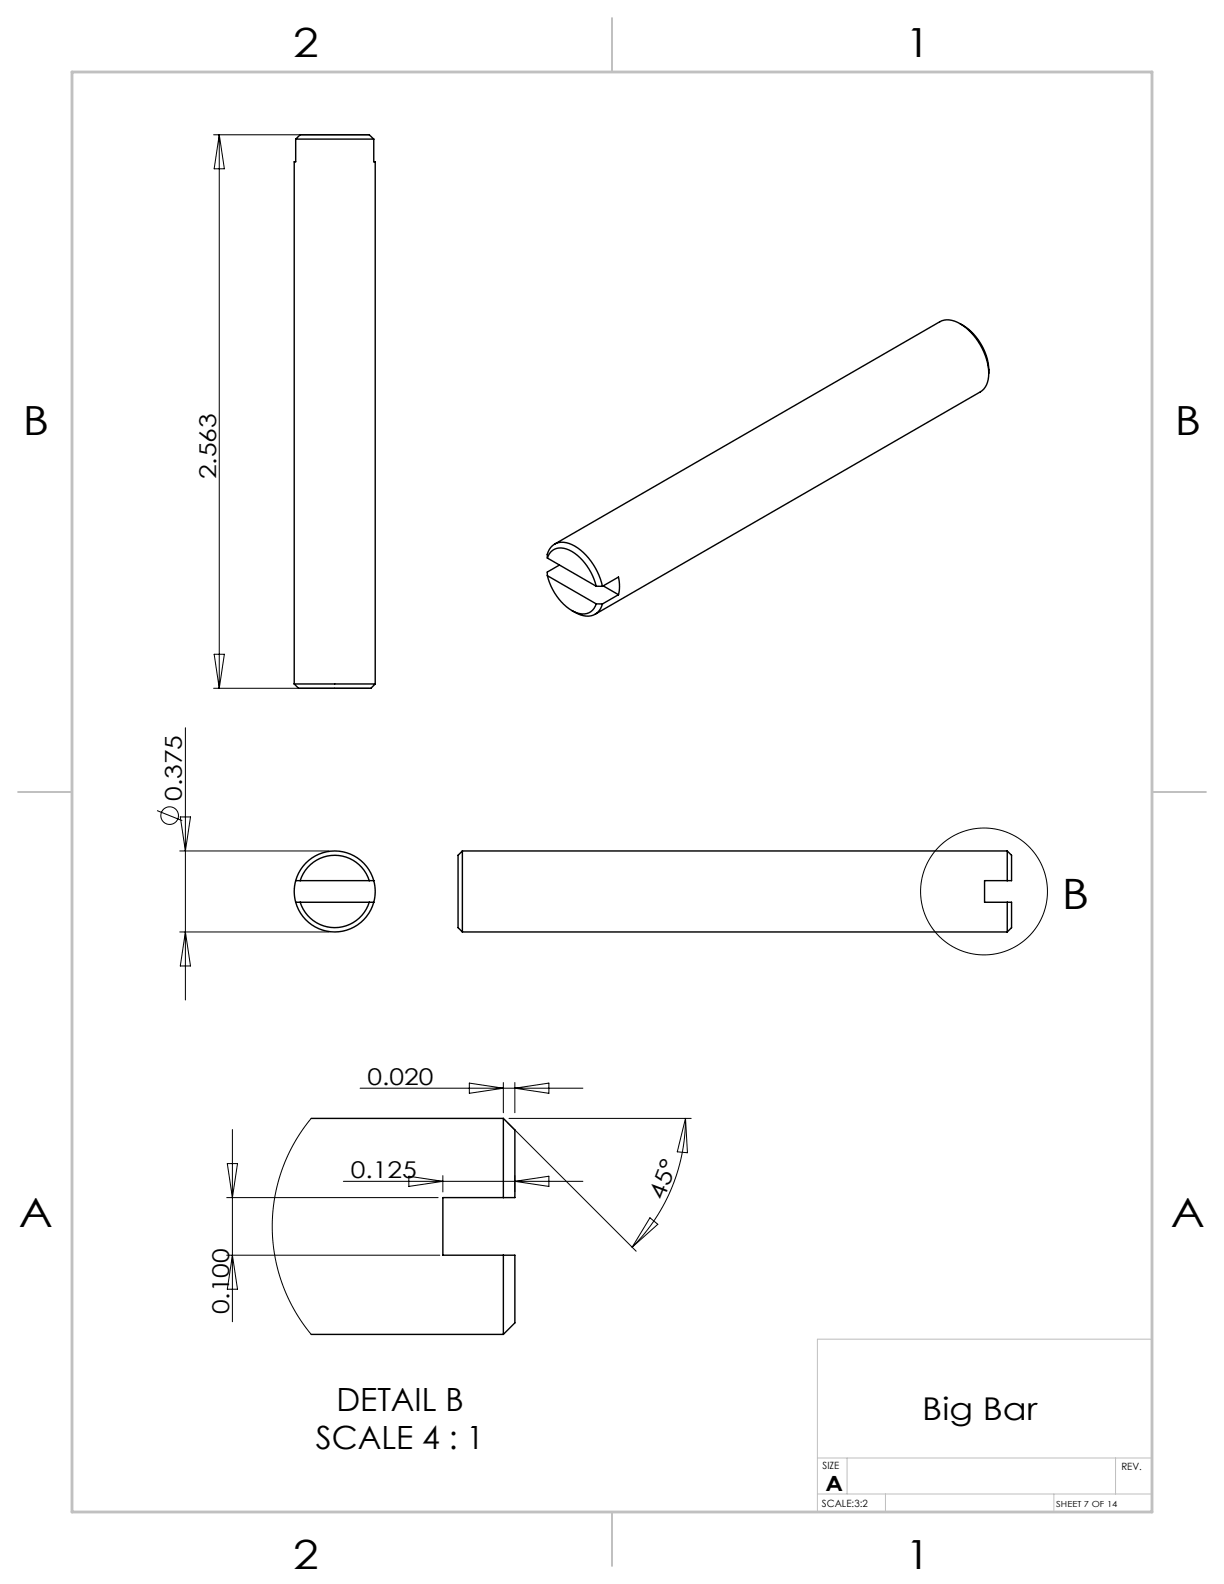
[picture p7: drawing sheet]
<svg xmlns="http://www.w3.org/2000/svg" width="216mm" height="279mm" viewBox="0 0 216 279" stroke-linecap="round" stroke-linejoin="round" font-family="sans-serif">
<g fill="none" stroke="#000" stroke-width=".18">
<path d="M37.7 23.8h27.5M38.7 23.8v97.6M38.7 23.8l.9 6h-1.8zM37.8 115.4h1.8l-.9 6zM32.7 128.4v48M37.7 121.4h27.5M27.7 143l4.4 1.8M31.7 150.1h26.3M31.8 144.1h1.8l-.9 6zM31.7 164.4h26.3M32.7 164.4l.9 6h-1.8zM41 199.2v33.9"/>
<path d="M54.9 197.3l-1.6 2.1-1.3 2-1.2 2.3-1 2.4-.8 2.5-.5 2.6-.4 2.6-.1 2.4 .1 2.6 .4 2.6 .5 2.6 .8 2.5 1 2.4 1.2 2.3 1.3 2.1 1.6 2.1M63.5 191.9h39.3M82.8 191l6 .9-6 .9zM88.8 190.9v5.4M89.5 198l22.7 22.7M89.8 197.3h32.1M90.8 190.9v5.4M90.8 191.9l6-.9v1.8zM120.9 197.3l.4 6-1.8-.1zM120.9 197.3a32.1 32.1 0 0 1-9.4 22.7M40 211.2h37.3M40.1 205.2h1.8l-.9 6z"/>
<path d="M60.6 208.4h42.2M72.1 207.5l6 .9-6 .9zM78.1 207.4v2.8M90.8 207.4v2.8M90.8 208.4l6-.9v1.8zM114.6 214.8l1.4 1.2-4.5 4zM40 221.4h37.6M41 221.4l.9 6h-1.8z"/>
<circle cx="29.9" cy="143.9" r="1.56"/>
<circle cx="173.6" cy="157.2" r="11.2"/>
</g>
<path d="M203.2 236.2h-59v30.5M144.2 257.2h59M149.4 257.2v6.3M196.8 257.2v6.3M144.2 263.5h59M156.2 263.5v3.2M185.9 263.5v3.2" fill="none" stroke="#c0c0c0" stroke-width=".18"/>
<path d="M107.9 3.2v9.5M3.2 139.7h9.5M203.2 139.7h9.5M107.9 266.7v9.5" fill="none" stroke="#c0c0c0" stroke-width=".25"/>
<path d="M12.7 12.7h190.5v254h-190.5z" fill="none" stroke="#c0c0c0" stroke-width=".5"/>
<g fill="none" stroke="#000" stroke-width=".25">
<path d="M52.2 24.5l.8-.7h12.1l.8 .7M52.2 24.5h13.7M52.2 24.5v4h-.3v92.1M65.9 24.5v4h.3v92.1M169.4 57.1a9.9 9.9 0 0 1 5 8.7M96.6 98.4a2.51 2.51 0 0 1 3.8-1.4 9.7 9.7 0 0 1 4.8 6.4M96.6 98.4a2.66 2.66 0 0 1 3.8-2.5 10.6 10.6 0 0 1 5.9 7.5M96.6 98.4l8.6 5M97.8 96l68-39.3a4.2 4.2 0 0 1 4.5 1.1 10.7 10.7 0 0 1 4 9.1l-.3 1a2.69 2.69 0 0 1-1.1 1.2l-67.9 39.3M98.7 99.7l-2.2 1.2 .1 .6M96.6 101.5a9.5 9.5 0 0 0 5.2 6.6 2.43 2.43 0 0 0 3.4-1.6M96.6 101.5l8.6 5"/>
<path d="M105.2 103.4h1.1M105.2 106.5h1.1M106.3 106.5a2.84 2.84 0 0 1-4.4 1.8l-1-.6M106.3 103.4l2.8-1.6a6.7 6.7 0 0 1 0 3.1M106.4 103.3l2.7 1.6M109.1 104.9l-2.8 1.6M51.9 120.6h14.3M51.9 120.6l.8 .8h12.7l.8-.8M52.2 159.1a7.1 7.1 0 0 0 6.8 5.3 7.1 7.1 0 0 0 6.9-5.3M52.2 155.3a7.1 7.1 0 0 1 6.8-5.2 7.1 7.1 0 0 1 6.9 5.2M52.2 155.3a7.1 7.1 0 0 0 0 3.8M52.2 159.1h13.7"/>
<path d="M52.2 155.3h13.7M53 159.1a6.4 6.4 0 0 0 6 4.5 6.4 6.4 0 0 0 6.1-4.5M53 155.3a6.4 6.4 0 0 1 6-4.4 6.4 6.4 0 0 1 6.1 4.4M65.9 155.3a7.1 7.1 0 0 1 0 3.8M81.6 150.1v14.3M81.6 150.1l-.8 .8v12.7l.8 .8M81.6 150.1h96.1M177.7 150.1v5.2M177.7 150.1l.7 .8v4.4h-4.7v3.8h4.7v4.5l-.7 .8M177.7 159.1v5.3M81.6 164.4h96.1M54.9 197.3h33.9"/>
<path d="M88.8 197.3v13.9M88.8 197.3l2 2v11.9h-12.7v10.2h12.7v11.9l-2 2.1M54.9 235.4h33.9M88.8 221.4v14"/>
</g>
<text font-size="7.4" x="187.3" y="160.4">B</text>
<g font-size="7.1">
<text x="51.7" y="10.1">2</text>
<text x="159.7" y="10.1">1</text>
<text x="4" y="76.7">B</text>
<text x="207.2" y="76.7">B</text>
<text x="3.3" y="216.4">A</text>
<text x="206.5" y="216.4">A</text>
<text x="51.7" y="276.8">2</text>
<text x="159.7" y="276.8">1</text>
</g>
<g font-size="5.6">
<text x="59.3" y="249">DETAIL B</text>
<text x="55.7" y="255.6">SCALE 4 : 1</text>
</g>
<text font-size="5.5" x="162.7" y="250.6">Big Bar</text>
<g font-size="4.1">
<text x="38.1" y="84.5" transform="rotate(-90 38.1 84.5)">2.563</text>
<text x="32.1" y="141.3" transform="rotate(-90 32.1 141.3)">0.375</text>
<text x="64.8" y="191.4">0.020</text>
<text x="61.9" y="207.8">0.125</text>
<text x="117" y="211.8" transform="rotate(-69 117 211.8)">45°</text>
<text x="40.4" y="231.8" transform="rotate(-90 40.4 231.8)">0.100</text>
</g>
<text font-size="3.7" x="145.6" y="263.1">A</text>
<g font-size="1.8">
<text x="145.1" y="259.2">SIZE</text>
<text x="197.8" y="259.4">REV.</text>
<text x="145" y="265.8">SCALE:3:2</text>
</g>
<text font-size="1.5" x="186.3" y="265.9">SHEET 7 OF 14</text>
</svg>
